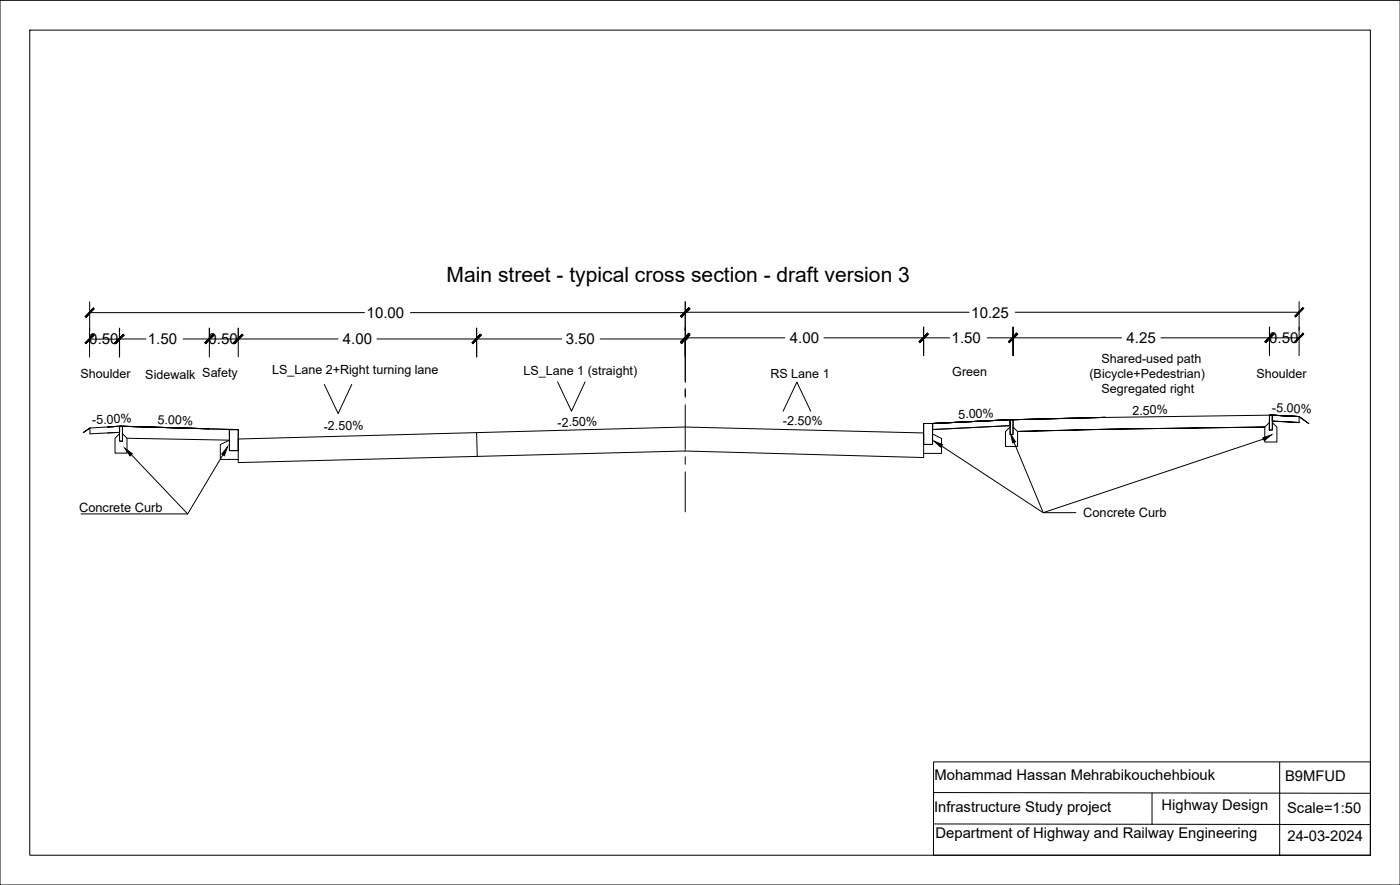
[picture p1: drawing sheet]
<svg xmlns="http://www.w3.org/2000/svg" width="470mm" height="297mm" viewBox="0 0 470 297" stroke-linecap="round" stroke-linejoin="round" font-family="sans-serif">
<!-- layer: PDF5_PDF_C-ROAD-SECT-N -->
<path d="M426.1 139.3l9.9 .5zM40.1 143.1l30.1 .8-29.1-.8-5 .2M80 144.2h-3h3M310 142.1a1534.8 1534.8 0 0 1 61.1-2 1721.9 1721.9 0 0 0-61.1 2zM371.1 140.1h-1.1h1.1" fill="none" stroke="#000" stroke-width=".34"/>
<!-- layer: PDF5_PDF_C-ROAD-CORR -->
<path d="M426.1 139.3l9.9 .5zM426.1 139.3l-55 .8M36.1 143.3l5-.2 29.1 .8-29.1-.8zM77 144.2h3h-3M310 142.1a1534.8 1534.8 0 0 1 61.1-2 1721.9 1721.9 0 0 0-61.1 2zM370 140.1h1.1" fill="none" stroke="#000" stroke-width=".34"/>
<!-- layer: PDF5_PDF_C-ROAD-LINK -->
<g fill="none" stroke="#000" stroke-width=".34">
<path d="M426.1 139.3h1v5h-1.1zM427.1 139.3v2l8.9 .5-8.9-.5v-2l8.9 .5zM30.2 143.7l-2.3 1.5 2.3-1.5M36.1 143.3l4-.2v2l-4 .2M39.2 143.1l-9 .6M39.2 145.1l-9 .5M40.1 143.1h1v5h-1zM40.1 145.6l-1.5 1.5v5h4v-5l-1.5-1.5M40.1 143.1v2M41.1 145.1v-2l35.9 1.1v2M77 144.2h3v7h-3zM77 147.7l-3 1.5v5h6"/>
<path d="M310 142.1h3v7.1h-3zM313 142.1l26-1.2v2l-26 1.3zM313 145.7l3 1.5v5h-6M339 140.9h1v4.9h-1zM339 143.3l-1.5 1.6v4.9h4v-4.9l-1.5-1.6M372.5 144l-31 .8 31-.8M424.5 143.3l-52 .7 52-.7M426 141.8l-1.5 1.5v5.1h4.1v-5.1l-1.5-1.5M439.3 142.2l-3.3-2.4 3.3 2.4"/>
</g>
<!-- layer: PDF5_PDF_0 -->
<g fill="none" stroke="#000" stroke-width=".34">
<path d="M230 113.4v15M231 113.5l-1 1M108.8 129l4.7 9.8 4.6-9.8M187.2 128.2l4.6 9.8 4.6-9.8M230 130.4v3M230 135.9v14.9M262.8 138l4.7-9.7 4.6 9.7M44.1 152.6l18.9 19.9M74.9 152.5l-11.9 20h-35.8M230 153.3v2.6M230 158.4v13.4M340.4 148.5l9.7 23.6h11"/>
<path d="M424.5 147.2l-74.4 24.9-34.1-22.4"/>
</g>
<!-- layer: PDF5_0 -->
<g fill="none" stroke="#000" stroke-width=".34">
<path d="M30.1 110.2v9.6M30.1 101.3v9.6M30.1 104.9h92.2M40.1 110.1v9.7M48.9 113.8h-18.8M61.5 113.8h8.8M70.3 119.8v-9.7v3.7h9.7v-3.7v9.7M80 113.8h33.5M126.5 113.8h62.1M137.8 104.9h92.2M160 110.1v9.7v-9.7M201.5 113.8h28.5"/>
<path d="M230 101.2v18.6M230 113.4h33.4M230 104.8h95.3M276.6 113.4h42.1M310 109.8v9.6v-9.6M331.3 113.4h45.2M340 109.8v9.6v-9.6M340.7 104.8h95.3M389.6 113.4h46.4M426.1 109.8v9.6v-9.6M436 101.2v18.2M436 139.8v2"/>
<path d="M30.2 143.7v1.9M42.6 147.1l34.4 .6M70.2 143.9l9.8 .3M80 147.2v8.1l150-3.9M160 145.4l.2 7.9M229.8 151.4l80.2 2.2M310 145.3l-80-2-150 4M310 145.6v8M313.4 255.7h146.6v31.3h-146.7zM429.5 255.8v31.2M313.3 266l146.7 .3M313.3 276.5l146.7 .3"/>
<path d="M386.7 266.1v10.5"/>
</g>
<g fill="#000" stroke="#000" stroke-width=".34">
<path d="M31.4 103.4l-2.5 3.1 2.7-2.8zM31.4 103.4l-2.5 3.1-.4-.3z"/>
<path d="M31.3 112.3l-2.5 3 2.8-2.7zM31.3 112.3l-2.5 3-.3-.3z"/>
<path d="M38.5 115l.3 .3 2.6-3zM41.4 112.3l.2 .3-2.8 2.7z"/>
<path d="M41.4 112.2l-2.5 3.1 2.8-2.8zM38.6 115l2.8-2.8-2.5 3.1z"/>
<path d="M71.5 112.2l-2.8 2.8 .3 .3zM71.5 112.2l.3 .3-2.8 2.8z"/>
<path d="M71.5 112.2l-2.5 3.1 2.8-2.8zM71.5 112.2l-2.5 3.1-.3-.3z"/>
<path d="M78.4 115l.3 .3 2.5-3.1zM81.2 112.2l.3 .3-2.8 2.8z"/>
<path d="M81.2 112.2l-2.5 3.1 2.8-2.8zM78.4 115l2.8-2.8-2.5 3.1z"/>
<path d="M161.2 112.2l-2.7 2.8 .2 .3zM161.2 112.2l.3 .3-2.8 2.8z"/>
<path d="M161.2 112.2l-2.5 3.1 2.8-2.8zM161.2 112.2l-2.5 3.1-.2-.3z"/>
<path d="M231.2 112.2l-2.8 2.8 .3 .3zM231.2 112.2l.4 .3-2.9 2.8z"/>
<path d="M231.2 103.4l-2.8 2.8 .3 .3zM231.2 103.4l.4 .3-2.9 2.8z"/>
<path d="M231.2 111.8l-2.5 3.2 2.9-2.8zM231.2 111.8l-2.5 3.2-.3-.3z"/>
<path d="M231.2 103.3l-2.5 3.1 2.9-2.9zM228.4 106l2.8-2.7-2.5 3.1z"/>
<path d="M311.3 111.8l-2.8 2.9 .3 .3zM311.3 111.8l.3 .4-2.8 2.8z"/>
<path d="M311.3 111.8l-2.5 3.2 2.8-2.8zM311.3 111.8l-2.5 3.2-.3-.3z"/>
<path d="M341.2 111.8l-2.7 2.9 .3 .3zM341.2 111.8l.4 .4-2.8 2.8z"/>
<path d="M341.2 111.8l-2.4 3.2 2.8-2.8zM341.2 111.8l-2.4 3.2-.3-.3z"/>
<path d="M427.3 111.8l-2.8 2.9 .3 .3zM427.3 111.8l.3 .4-2.8 2.8z"/>
<path d="M427.3 111.8l-2.5 3.1 2.8-2.7zM427.3 111.8l-2.5 3.1-.2-.2z"/>
<path d="M434.6 106l.2 .4 2.5-3.1zM437.3 103.3l.3 .2-2.8 2.9z"/>
<path d="M437.3 111.8l-2.7 2.9 .2 .2zM437.3 111.8l.3 .4-2.8 2.7z"/>
</g>
<!-- layer: PDF5_PDF_0 -->
<path d="M41.9 150.4l2.5 1.9-.8 .7zM76.4 150l-1.1 2.9-.9-.5zM313.4 148l2.9 1.3-.6 .8zM339.2 145.6l1.6 2.7-.9 .4zM423.8 147l3-1-2.5 1.9z" fill="#000" stroke="#000" stroke-width=".34"/>
<!-- layer: 0 -->
<path d="M0 .1h469.9v296.9h-469.9zM10 10.1h450v276.9h-450z" fill="none" stroke="#000" stroke-width=".34"/>
<text font-size="7.1" x="149.9" y="94.8">Main street - typical cross section - draft version 3</text>
<g font-size="5.1">
<text x="123.1" y="106.7">10.00</text>
<text x="326" y="106.6">10.25</text>
<text x="30" y="115.6">0.50</text>
<text x="49.6" y="115.5">1.50</text>
<text x="70" y="115.5">0.50</text>
<text x="115.1" y="115.5">4.00</text>
<text x="189.9" y="115.5">3.50</text>
<text x="265.1" y="115.1">4.00</text>
<text x="319.4" y="115.1">1.50</text>
<text x="378.1" y="115.1">4.25</text>
<text x="426" y="115.1">0.50</text>
</g>
<g font-size="5">
<text x="313.7" y="261.8">Mohammad Hassan Mehrabikouchehbiouk</text>
<text x="431.3" y="262">B9MFUD</text>
<text x="313.5" y="272.5">Infrastructure Study project</text>
<text x="389.9" y="271.9">Highway Design</text>
<text x="432" y="272.9">Scale=1:50</text>
<text x="314" y="281.3">Department of Highway and Railway Engineering</text>
<text x="432.1" y="282.3">24-03-2024</text>
</g>
<g font-size="4.3">
<text x="26.5" y="171.9">Concrete Curb</text>
<text x="363.6" y="173.6">Concrete Curb</text>
</g>
<g font-size="4.2">
<text x="91.3" y="125.5">LS_Lane 2+Right turning lane</text>
<text x="175.7" y="125.9">LS_Lane 1 (straight)</text>
<text x="369.7" y="121.7">Shared-used path</text>
<text x="27" y="126.9">Shoulder</text>
<text x="48.8" y="127.4">Sidewalk Safety</text>
<text x="258.6" y="126.7">RS Lane 1</text>
<text x="319.6" y="126.3">Green</text>
<text x="365.7" y="126.7">(Bicycle+Pedestrian)</text>
<text x="369.7" y="131.8">Segregated right</text>
<text x="421.7" y="126.9">Shoulder</text>
<text x="31" y="142.4" transform="rotate(-3 31 142.4)">-5.00%</text>
<text x="52.9" y="142.2" transform="rotate(3 52.9 142.2)">5.00%</text>
<text x="187.2" y="143.2" transform="rotate(-1 187.2 143.2)">-2.50%</text>
<text x="262.8" y="142.6" transform="rotate(1 262.8 142.6)">-2.50%</text>
<text x="321.7" y="140.6" transform="rotate(-3 321.7 140.6)">5.00%</text>
<text x="380.1" y="139.2" transform="rotate(-1 380.1 139.2)">2.50%</text>
<text x="426.9" y="138.2" transform="rotate(3 426.9 138.2)">-5.00%</text>
<text x="108.7" y="144.5" transform="rotate(-1 108.7 144.5)">-2.50%</text>
</g>
</svg>
